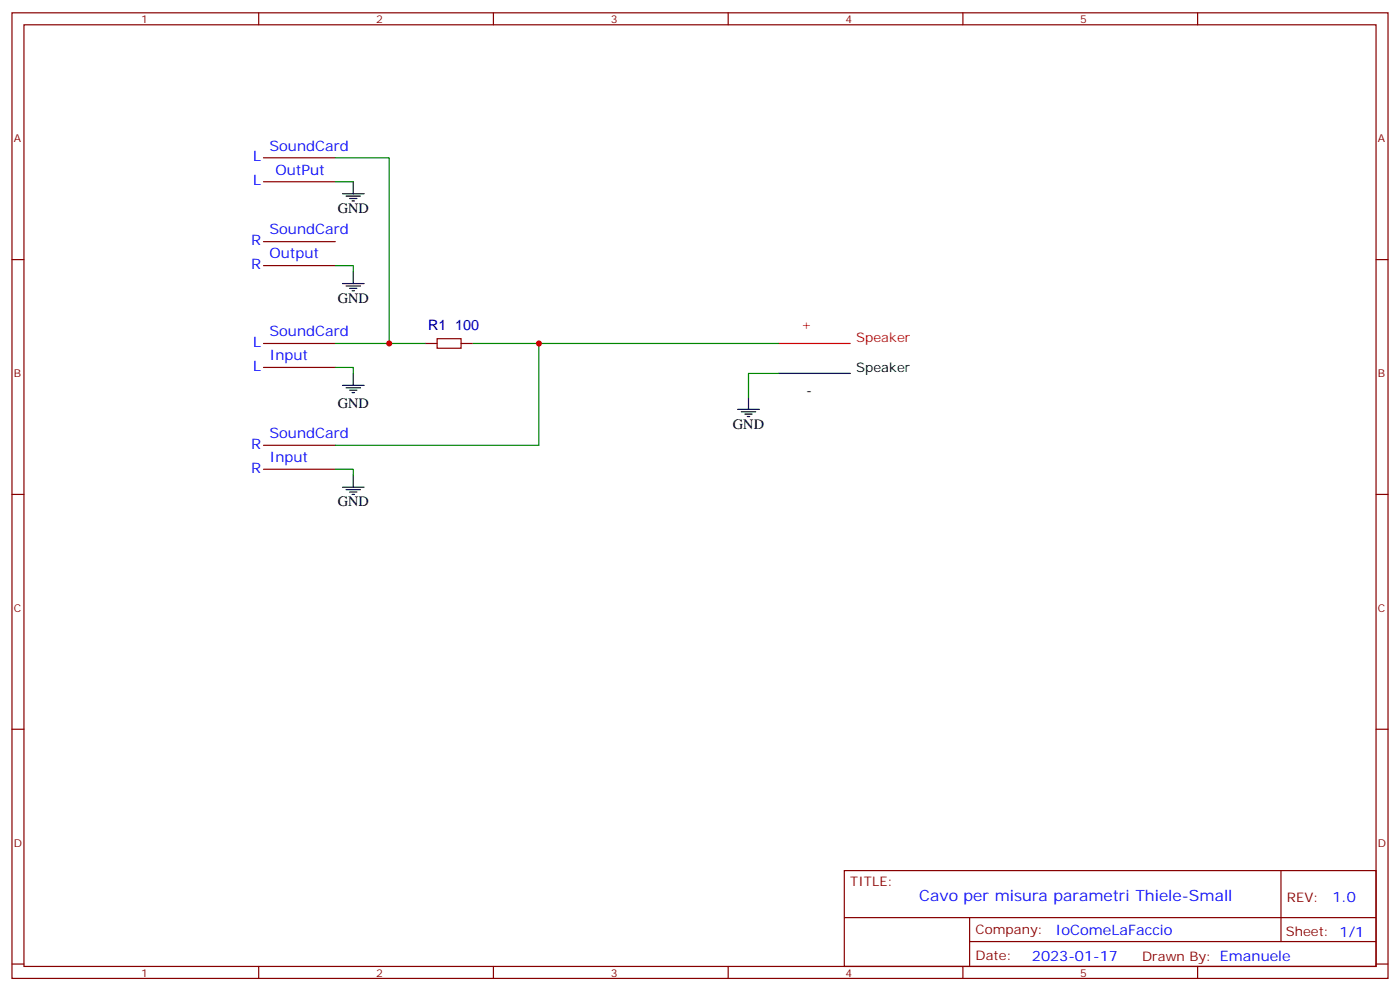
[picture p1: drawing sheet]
<svg xmlns="http://www.w3.org/2000/svg" width="412mm" height="292mm" viewBox="0 0 412 292" stroke-linecap="round" stroke-linejoin="round" font-family="sans-serif">
<g fill="none" stroke="#870000" stroke-width=".35">
<path d="M3.5 3.8h405.4v284.3h-405.4zM7.1 7.3h398.2v277.3h-398.2zM76.2 3.8v3.5M145.3 3.8v3.5M214.5 3.8v3.5M283.6 3.8v3.5M352.8 3.8v3.5M77.6 46.5h21.2M77.6 53.5h21.2M3.5 76.4h3.6M77.6 71.2h21.2M77.6 78.2h21.2"/>
<path d="M405.3 76.4h3.6M77.6 101.1h21.2M77.6 108.2h21.2M125.2 101.1h3.6M135.8 101.1h3.5M77.6 131.1h21.2M77.6 138.2h21.2M3.5 145.6h3.6M405.3 145.6h3.6M3.5 214.7h3.6M405.3 214.7h3.6M248.7 256.4h156.6v28.2h-156.6z"/>
<path d="M377.3 256.4v20.9M248.7 270.2h156.5M285.6 277.3h119.6M285.6 270.2v14.1M3.5 283.9h3.6M76.2 284.6v3.5M145.3 284.6v3.5M214.5 284.6v3.5M283.6 284.6v3.5M352.8 284.6v3.5M405.3 283.9h3.6"/>
</g>
<path d="M128.8 99.7h7v2.9h-7z" fill="none" stroke="#a10000" stroke-width=".35"/>
<path d="M98.8 46.5h15.9v54.6h10.5M98.8 53.5h5.3M98.8 78.2h5.3v1.8M98.8 108.2h5.3v1.8M98.8 101.1h15.9M139.3 101.1h19.4v30h-59.9M158.7 101.1h70.6M229.3 110h-8.8v7M98.8 138.2h5.3v1.7" fill="none" stroke="#008700" stroke-width=".35"/>
<path d="M229.3 101.1h21.2" fill="none" stroke="#f00" stroke-width=".35"/>
<g fill="none" stroke="#000" stroke-width=".35">
<path d="M100.9 57h6.3M102 57.7h4.2M103 58.5h2.1M103.7 59.2h.7M104.1 53.5v3.5M104.1 80v3.5M100.9 83.5h6.3M102 84.2h4.2M103 84.9h2.1M103.7 85.6h.7M100.9 113.5h6.3M102 114.2h4.2"/>
<path d="M103 114.9h2.1M103.7 115.6h.7M104.1 110v3.5M220.5 117v3.5M229.3 110h21.2M104.1 139.9v3.6M217.3 120.5h6.4M218.4 121.2h4.2M219.4 122h2.1M220.1 122.7h.7M100.9 143.5h6.3M102 144.2h4.2"/>
<path d="M103 144.9h2.1M103.7 145.6h.7"/>
</g>
<g fill="#c00">
<circle cx="114.7" cy="101.1" r=".88"/>
<circle cx="158.8" cy="101.1" r=".88"/>
</g>
<text font-size="4.6" fill="#00f" x="270.8" y="265.4">Cavo per misura parametri Thiele-Small</text>
<g font-size="4.2" fill="#00f">
<text x="74.6" y="47.5">L</text>
<text x="79.4" y="44.3">SoundCard</text>
<text x="81.1" y="51.4">OutPut</text>
<text x="74.6" y="54.6">L</text>
<text x="79.4" y="69">SoundCard</text>
<text x="74" y="72.2">R</text>
<text x="79.4" y="76.1">Output</text>
<text x="74" y="79.3">R</text>
<text x="79.4" y="99">SoundCard</text>
<text x="74.6" y="102.2">L</text>
<text x="79.4" y="106.1">Input</text>
<text x="74.6" y="109.3">L</text>
<text x="79.4" y="129">SoundCard</text>
<text x="74" y="132.2">R</text>
<text x="79.4" y="136.1">Input</text>
<text x="74" y="139.2">R</text>
<text x="392.5" y="265.6">1.0</text>
<text x="310.9" y="275.2">IoComeLaFaccio</text>
<text x="304" y="283">2023-01-17</text>
</g>
<g font-size="4.2">
<text x="99.5" y="62.7">GND</text>
<text x="99.5" y="89.1">GND</text>
<text x="99.5" y="120.2">GND</text>
<text x="215.9" y="126.2">GND</text>
<text x="99.5" y="149.1">GND</text>
</g>
<g font-size="4.2" fill="#000080">
<text x="126.1" y="97.3">R1</text>
<text x="134.1" y="97.3">100</text>
</g>
<g font-size="3.9" fill="#f00">
<text x="236" y="96.9">+</text>
<text x="252.2" y="100.8">Speaker</text>
</g>
<g font-size="3.9">
<text x="252.2" y="109.6">Speaker</text>
<text x="237.4" y="116.3">-</text>
</g>
<g font-size="3.9" fill="#800">
<text x="250.5" y="260.9">TITLE:</text>
<text x="379.1" y="265.6">REV:</text>
<text x="287.4" y="275.1">Company:</text>
<text x="378.7" y="275.8">Sheet: 1/1</text>
<text x="287.4" y="282.8">Date:</text>
<text x="336.4" y="282.9">Drawn By: Emanuele</text>
</g>
<g font-size="3.2" fill="#800">
<text x="41.6" y="6.8">1</text>
<text x="110.8" y="6.8">2</text>
<text x="179.9" y="6.8">3</text>
<text x="249.1" y="6.8">4</text>
<text x="318.2" y="6.8">5</text>
<text x="4.1" y="41.9">A</text>
<text x="405.9" y="41.9">A</text>
<text x="4.1" y="111">B</text>
<text x="405.9" y="111">B</text>
<text x="4.1" y="180.2">C</text>
<text x="405.9" y="180.2">C</text>
<text x="4.1" y="249.3">D</text>
<text x="405.9" y="249.3">D</text>
<text x="41.6" y="287.6">1</text>
<text x="110.8" y="287.6">2</text>
<text x="179.9" y="287.6">3</text>
<text x="249.1" y="287.6">4</text>
<text x="318.2" y="287.6">5</text>
</g>
</svg>
